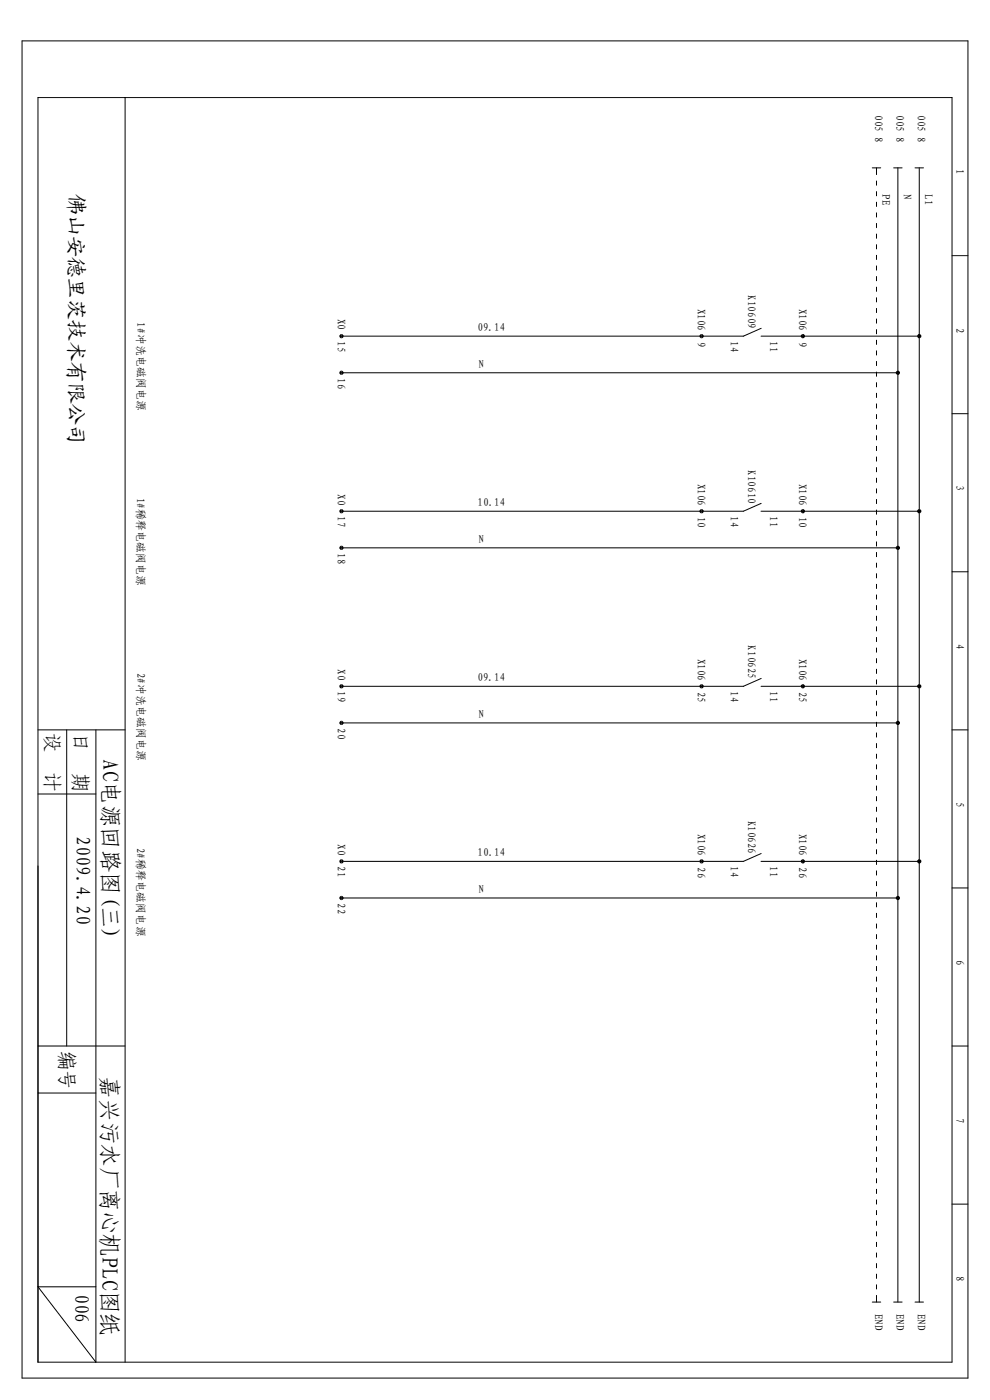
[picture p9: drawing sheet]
<svg xmlns="http://www.w3.org/2000/svg" width="210mm" height="297mm" viewBox="0 0 210 297" stroke-linecap="round" stroke-linejoin="round" font-family="sans-serif">
<g fill="none" stroke="#000" stroke-width=".21">
<path d="M4.7 8.7h200.6v283.7h-200.6zM8.1 20.7h193.8v268.3h-193.8zM26.5 20.7v268.3M185 35.6h1.8M185.9 35.6v.5M189.5 35.6h1.8M190.4 35.6v240.7M194.1 35.6h1.8M195 35.6v240.7M201.9 54.2h3.4M72.4 79.1h118M161.4 71.3h33.6"/>
<path d="M161.4 69.7l-3.7 1.6h-85.3M201.9 87.8h3.4M72.4 116.2h118M161.4 108.5h33.6M161.4 106.8l-3.7 1.7h-85.3M201.9 121.3h3.4M8.1 154.9h18.4M14.1 154.9v67M20.3 154.9v134.1l-12.2-16h12.2M72.4 153.4h118M161.4 145.6h33.6M161.4 143.9l-3.7 1.7h-85.3"/>
<path d="M201.9 154.9h3.4M8.1 168.5h12.2M8.1 183.7v105.3M72.4 190.5h118M161.4 182.8h33.6M161.4 181.1l-3.7 1.7h-85.3M201.9 188.4h3.4M8.1 231.9h12.2M8.1 221.9h18.4M201.9 221.9h3.4M201.9 255.5h3.4M185 276.3h1.8"/>
<path d="M185.9 275.7v.6M189.5 276.3h1.8M194.1 276.3h1.8"/>
</g>
<path d="M185.9 35.6v240.7" fill="none" stroke="#000" stroke-width=".21" stroke-dasharray=".9 1.4" stroke-dashoffset="-.5"/>
<g fill="#000">
<path d="M72 78.9l.4-.3v.9a.45 .45 0 0 1-.4-.6z" fill-rule="evenodd"/>
<path d="M72.4 78.6a.45 .45 0 0 1 .5 .5 .45 .45 0 0 1-.5 .4z" fill-rule="evenodd"/>
<path d="M72.2 70.9h.2v.9a.45 .45 0 0 1-.4-.4 .45 .45 0 0 1 .2-.5z" fill-rule="evenodd"/>
<path d="M72.4 70.9a.45 .45 0 0 1 .5 .4 .45 .45 0 0 1-.5 .5z" fill-rule="evenodd"/>
<path d="M148.6 70.9h.2v.9a.45 .45 0 0 1-.4-.4 .45 .45 0 0 1 .2-.5z" fill-rule="evenodd"/>
<path d="M148.8 70.9a.45 .45 0 0 1 .5 .4 .45 .45 0 0 1-.5 .5z" fill-rule="evenodd"/>
<path d="M170.1 70.9h.2v.9a.45 .45 0 0 1-.4-.4 .45 .45 0 0 1 .2-.5z" fill-rule="evenodd"/>
<path d="M170.3 70.9a.45 .45 0 0 1 .4 .4 .45 .45 0 0 1-.4 .5z" fill-rule="evenodd"/>
<path d="M190.2 78.7l.2-.1v.9a.45 .45 0 0 1-.4-.3 .45 .45 0 0 1 .2-.5z" fill-rule="evenodd"/>
<path d="M190.4 78.6a.45 .45 0 0 1 .5 .5 .45 .45 0 0 1-.5 .4z" fill-rule="evenodd"/>
<path d="M194.7 70.9h.3v.9a.45 .45 0 0 1-.5-.4 .45 .45 0 0 1 .2-.5z" fill-rule="evenodd"/>
<path d="M195 70.9a.45 .45 0 0 1 .4 .4 .45 .45 0 0 1-.4 .5z" fill-rule="evenodd"/>
<path d="M72.2 108.1l.2-.1v.9a.45 .45 0 0 1-.4-.3 .45 .45 0 0 1 .2-.5z" fill-rule="evenodd"/>
<path d="M72.4 108a.45 .45 0 0 1 .5 .5 .45 .45 0 0 1-.5 .4z" fill-rule="evenodd"/>
<path d="M72.2 115.8h.2v.9a.45 .45 0 0 1-.4-.3 .45 .45 0 0 1 .2-.6z" fill-rule="evenodd"/>
<path d="M72.4 115.8a.45 .45 0 0 1 .5 .4 .45 .45 0 0 1-.5 .5z" fill-rule="evenodd"/>
<path d="M148.6 108.1l.2-.1v.9a.45 .45 0 0 1-.4-.3 .45 .45 0 0 1 .2-.5z" fill-rule="evenodd"/>
<path d="M148.8 108a.45 .45 0 0 1 .5 .5 .45 .45 0 0 1-.5 .4z" fill-rule="evenodd"/>
<path d="M170.1 108.1l.2-.1v.9a.45 .45 0 0 1-.4-.3 .45 .45 0 0 1 .2-.5z" fill-rule="evenodd"/>
<path d="M170.3 108a.45 .45 0 0 1 .4 .5 .45 .45 0 0 1-.4 .4z" fill-rule="evenodd"/>
<path d="M190.2 115.8h.2v.9a.45 .45 0 0 1-.4-.3 .45 .45 0 0 1 .2-.6z" fill-rule="evenodd"/>
<path d="M190.4 115.8a.45 .45 0 0 1 .5 .4 .45 .45 0 0 1-.5 .5z" fill-rule="evenodd"/>
<path d="M194.7 108.1l.3-.1v.9a.45 .45 0 0 1-.5-.3 .45 .45 0 0 1 .2-.5z" fill-rule="evenodd"/>
<path d="M195 108a.45 .45 0 0 1 .4 .5 .45 .45 0 0 1-.4 .4z" fill-rule="evenodd"/>
<path d="M72.2 153l.2-.1v.9a.45 .45 0 0 1-.4-.3 .45 .45 0 0 1 .2-.5z" fill-rule="evenodd"/>
<path d="M72.4 152.9a.45 .45 0 0 1 .5 .5 .45 .45 0 0 1-.5 .4z" fill-rule="evenodd"/>
<path d="M72.2 145.2h.2v.9a.45 .45 0 0 1-.4-.4 .45 .45 0 0 1 .2-.5z" fill-rule="evenodd"/>
<path d="M72.4 145.2a.45 .45 0 0 1 .5 .4 .45 .45 0 0 1-.5 .5z" fill-rule="evenodd"/>
<path d="M148.6 145.2h.2v.9a.45 .45 0 0 1-.4-.4 .45 .45 0 0 1 .2-.5z" fill-rule="evenodd"/>
<path d="M148.8 145.2a.45 .45 0 0 1 .5 .4 .45 .45 0 0 1-.5 .5z" fill-rule="evenodd"/>
<path d="M170.1 145.2h.2v.9a.45 .45 0 0 1-.4-.4 .45 .45 0 0 1 .2-.5z" fill-rule="evenodd"/>
<path d="M170.3 145.2a.45 .45 0 0 1 .4 .4 .45 .45 0 0 1-.4 .5z" fill-rule="evenodd"/>
<path d="M190 153.2l.4-.3v.9a.45 .45 0 0 1-.4-.6z" fill-rule="evenodd"/>
<path d="M190.4 152.9a.45 .45 0 0 1 .5 .5 .45 .45 0 0 1-.5 .4z" fill-rule="evenodd"/>
<path d="M194.7 145.2h.3v.9a.45 .45 0 0 1-.5-.4 .45 .45 0 0 1 .2-.5z" fill-rule="evenodd"/>
<path d="M195 145.2a.45 .45 0 0 1 .4 .4 .45 .45 0 0 1-.4 .5z" fill-rule="evenodd"/>
<path d="M72.2 182.4l.2-.1v.9a.45 .45 0 0 1-.4-.3 .45 .45 0 0 1 .2-.5z" fill-rule="evenodd"/>
<path d="M72.4 182.3a.45 .45 0 0 1 .5 .5 .45 .45 0 0 1-.5 .4z" fill-rule="evenodd"/>
<path d="M72 190.3l.4-.2v.9a.45 .45 0 0 1-.4-.7z" fill-rule="evenodd"/>
<path d="M72.4 190.1a.45 .45 0 0 1 .5 .4 .45 .45 0 0 1-.5 .5z" fill-rule="evenodd"/>
<path d="M148.6 182.4l.2-.1v.9a.45 .45 0 0 1-.4-.3 .45 .45 0 0 1 .2-.5z" fill-rule="evenodd"/>
<path d="M148.8 182.3a.45 .45 0 0 1 .5 .5 .45 .45 0 0 1-.5 .4z" fill-rule="evenodd"/>
<path d="M170.1 182.4l.2-.1v.9a.45 .45 0 0 1-.4-.3 .45 .45 0 0 1 .2-.5z" fill-rule="evenodd"/>
<path d="M170.3 182.3a.45 .45 0 0 1 .4 .5 .45 .45 0 0 1-.4 .4z" fill-rule="evenodd"/>
<path d="M190 190.3l.4-.2v.9a.45 .45 0 0 1-.4-.7z" fill-rule="evenodd"/>
<path d="M190.4 190.1a.45 .45 0 0 1 .5 .4 .45 .45 0 0 1-.5 .5z" fill-rule="evenodd"/>
<path d="M194.7 182.4l.3-.1v.9a.45 .45 0 0 1-.5-.3 .45 .45 0 0 1 .2-.5z" fill-rule="evenodd"/>
<path d="M195 182.3a.45 .45 0 0 1 .4 .5 .45 .45 0 0 1-.4 .4z" fill-rule="evenodd"/>
</g>
<g font-size="4.8">
<text x="21.7" y="161.1" transform="rotate(90 21.7 161.1)">AC电源回路图(三)</text>
<text x="21.6" y="228.4" transform="rotate(90 21.6 228.4)">嘉兴污水厂离心机PLC图纸</text>
</g>
<text font-size="4.5" x="14.6" y="41.2" transform="rotate(90 14.6 41.2)">佛山安德里茨技术有限公司</text>
<g font-size="4.2">
<text x="9.7" y="155.5" transform="rotate(90 9.7 155.5)">设</text>
<text x="15.6" y="155.6" transform="rotate(90 15.6 155.6)">日</text>
<text x="9.7" y="163.9" transform="rotate(90 9.7 163.9)">计</text>
<text x="15.6" y="164" transform="rotate(90 15.6 164)">期</text>
<text x="16.2" y="177.4" transform="rotate(90 16.2 177.4)">2009.4.20</text>
<text x="12.8" y="222.9" transform="rotate(90 12.8 222.9)">编号</text>
<text x="15.9" y="274.5" transform="rotate(90 15.9 274.5)">006</text>
</g>
<g font-size="2.4">
<text x="185.5" y="24.4" transform="rotate(90 185.5 24.4)">005 8</text>
<text x="190.1" y="24.4" transform="rotate(90 190.1 24.4)">005 8</text>
<text x="194.6" y="24.4" transform="rotate(90 194.6 24.4)">005 8</text>
<text x="202.8" y="35.9" transform="rotate(90 202.8 35.9)">1</text>
<text x="187.1" y="41.2" transform="rotate(90 187.1 41.2)">PE</text>
<text x="191.6" y="41.2" transform="rotate(90 191.6 41.2)">N</text>
<text x="196.2" y="41.2" transform="rotate(90 196.2 41.2)">L1</text>
<text x="148" y="65.5" transform="rotate(90 148 65.5)">X106</text>
<text x="158.6" y="62.7" transform="rotate(90 158.6 62.7)">K10609</text>
<text x="169.5" y="65.5" transform="rotate(90 169.5 65.5)">X106</text>
<text x="29.1" y="68.4" transform="rotate(90 29.1 68.4)">1#冲洗电磁阀电源</text>
<text x="71.6" y="67.7" transform="rotate(90 71.6 67.7)">X0</text>
<text x="101.3" y="70.3">09.14</text>
<text x="202.8" y="69.5" transform="rotate(90 202.8 69.5)">2</text>
<text x="71.6" y="72.4" transform="rotate(90 71.6 72.4)">15</text>
<text x="148" y="72.5" transform="rotate(90 148 72.5)">9</text>
<text x="154.9" y="72.4" transform="rotate(90 154.9 72.4)">14</text>
<text x="163.3" y="72.4" transform="rotate(90 163.3 72.4)">11</text>
<text x="169.5" y="72.5" transform="rotate(90 169.5 72.5)">9</text>
<text x="71.6" y="80.2" transform="rotate(90 71.6 80.2)">16</text>
<text x="101.5" y="78">N</text>
<text x="158.6" y="99.8" transform="rotate(90 158.6 99.8)">K10610</text>
<text x="29" y="105.6" transform="rotate(90 29 105.6)">1#稀释电磁阀电源</text>
<text x="71.6" y="104.8" transform="rotate(90 71.6 104.8)">X0</text>
<text x="101.3" y="107.4">10.14</text>
<text x="148" y="102.6" transform="rotate(90 148 102.6)">X106</text>
<text x="169.5" y="102.6" transform="rotate(90 169.5 102.6)">X106</text>
<text x="202.8" y="102.9" transform="rotate(90 202.8 102.9)">3</text>
<text x="71.6" y="109.5" transform="rotate(90 71.6 109.5)">17</text>
<text x="148" y="109.7" transform="rotate(90 148 109.7)">10</text>
<text x="154.9" y="109.5" transform="rotate(90 154.9 109.5)">14</text>
<text x="163.3" y="109.5" transform="rotate(90 163.3 109.5)">11</text>
<text x="169.5" y="109.7" transform="rotate(90 169.5 109.7)">10</text>
<text x="71.6" y="117.4" transform="rotate(90 71.6 117.4)">18</text>
<text x="101.5" y="115.2">N</text>
<text x="158.6" y="136.9" transform="rotate(90 158.6 136.9)">K10625</text>
<text x="202.8" y="136.6" transform="rotate(90 202.8 136.6)">4</text>
<text x="29.1" y="142.8" transform="rotate(90 29.1 142.8)">2#冲洗电磁阀电源</text>
<text x="71.6" y="141.9" transform="rotate(90 71.6 141.9)">X0</text>
<text x="148" y="139.8" transform="rotate(90 148 139.8)">X106</text>
<text x="169.5" y="139.8" transform="rotate(90 169.5 139.8)">X106</text>
<text x="71.6" y="146.7" transform="rotate(90 71.6 146.7)">19</text>
<text x="101.3" y="144.6">09.14</text>
<text x="148" y="146.8" transform="rotate(90 148 146.8)">25</text>
<text x="154.9" y="146.7" transform="rotate(90 154.9 146.7)">14</text>
<text x="163.3" y="146.7" transform="rotate(90 163.3 146.7)">11</text>
<text x="169.5" y="146.8" transform="rotate(90 169.5 146.8)">25</text>
<text x="71.6" y="154.5" transform="rotate(90 71.6 154.5)">20</text>
<text x="101.5" y="152.3">N</text>
<text x="202.8" y="170.1" transform="rotate(90 202.8 170.1)">5</text>
<text x="29" y="179.9" transform="rotate(90 29 179.9)">2#稀释电磁阀电源</text>
<text x="71.6" y="179.1" transform="rotate(90 71.6 179.1)">X0</text>
<text x="148" y="176.9" transform="rotate(90 148 176.9)">X106</text>
<text x="158.6" y="174.1" transform="rotate(90 158.6 174.1)">K10626</text>
<text x="169.5" y="176.9" transform="rotate(90 169.5 176.9)">X106</text>
<text x="71.6" y="183.8" transform="rotate(90 71.6 183.8)">21</text>
<text x="101.3" y="181.7">10.14</text>
<text x="148" y="184" transform="rotate(90 148 184)">26</text>
<text x="154.9" y="183.8" transform="rotate(90 154.9 183.8)">14</text>
<text x="163.3" y="183.8" transform="rotate(90 163.3 183.8)">11</text>
<text x="169.5" y="184" transform="rotate(90 169.5 184)">26</text>
<text x="71.6" y="191.7" transform="rotate(90 71.6 191.7)">22</text>
<text x="101.5" y="189.5">N</text>
<text x="202.8" y="203.6" transform="rotate(90 202.8 203.6)">6</text>
<text x="202.8" y="237.2" transform="rotate(90 202.8 237.2)">7</text>
<text x="202.8" y="270.7" transform="rotate(90 202.8 270.7)">8</text>
<text x="185.5" y="278.7" transform="rotate(90 185.5 278.7)">END</text>
<text x="190.1" y="278.7" transform="rotate(90 190.1 278.7)">END</text>
<text x="194.6" y="278.7" transform="rotate(90 194.6 278.7)">END</text>
</g>
</svg>
